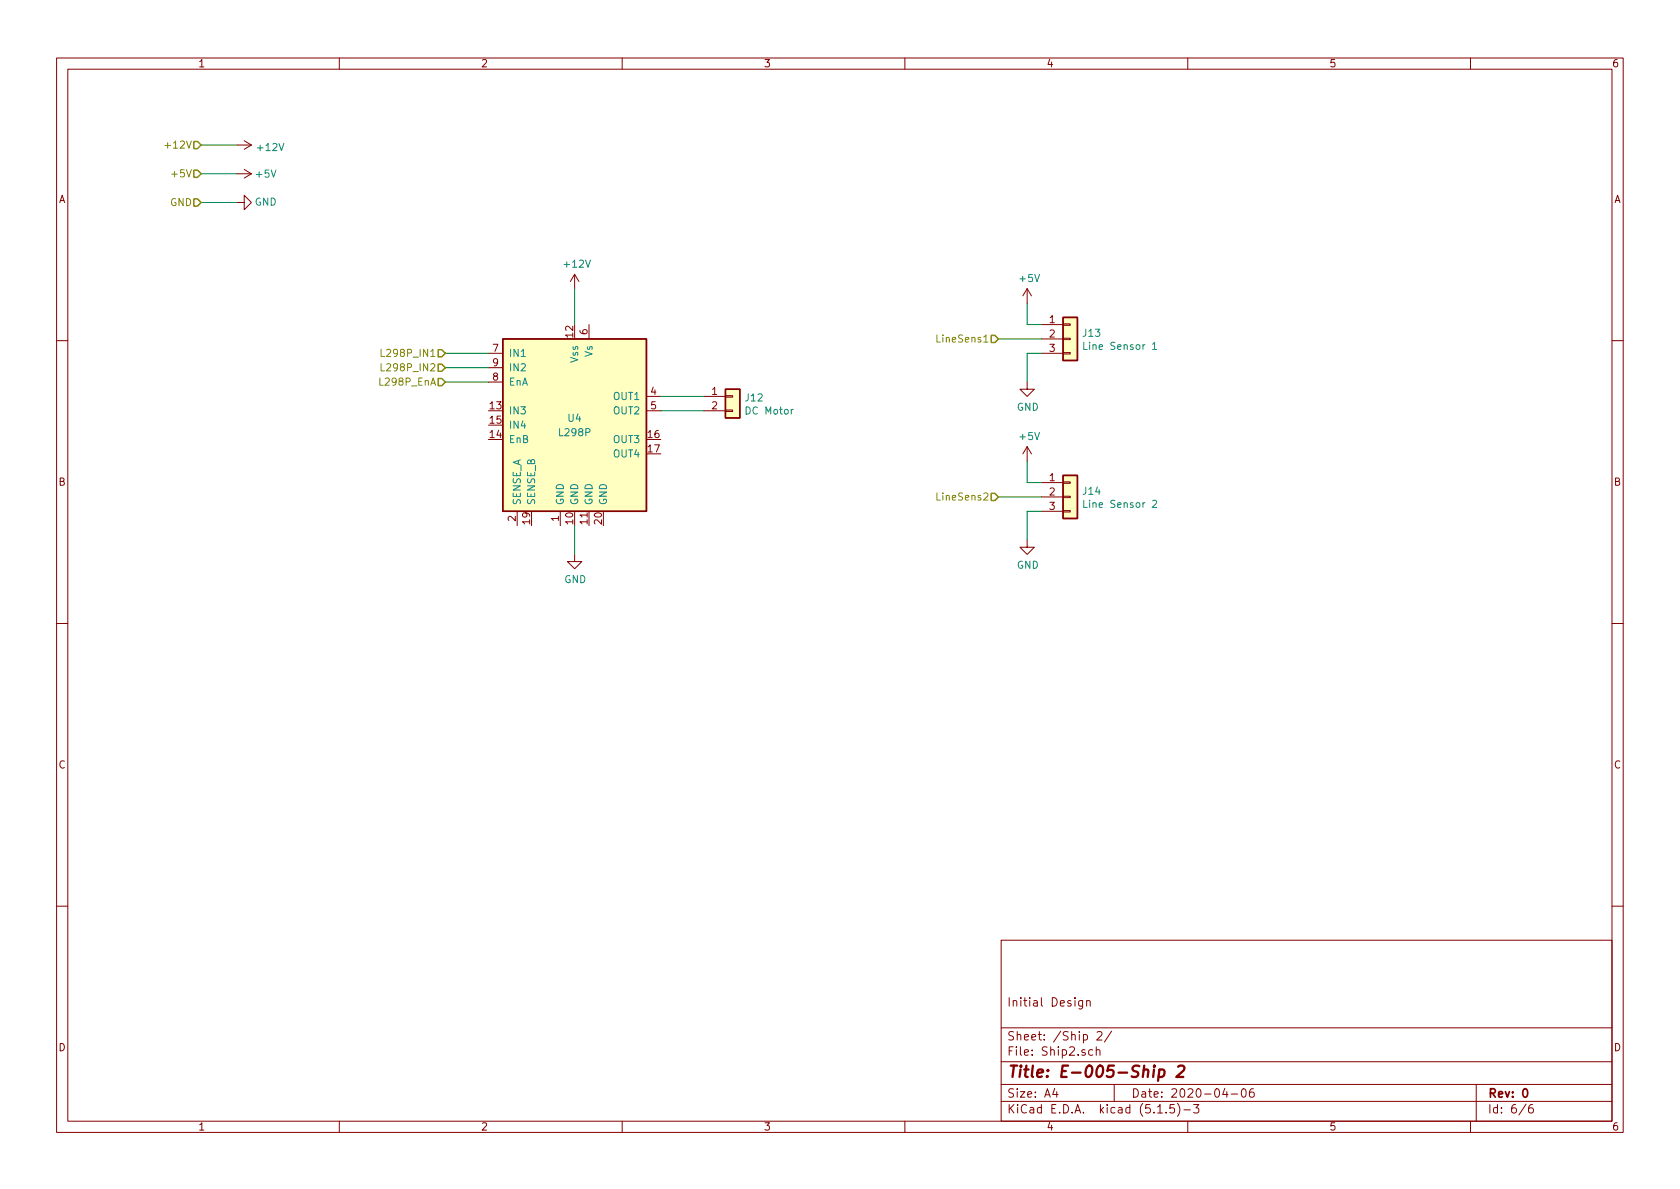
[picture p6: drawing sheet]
EESchema Schematic File Version 4
EELAYER 30 0
EELAYER END
$Descr A4 11693 8268
encoding utf-8
Sheet 6 6
Title "E-005-Ship 2"
Date "2020-04-06"
Rev "0"
Comp ""
Comment1 "Initial Design"
Comment2 ""
Comment3 ""
Comment4 ""
$EndDescr
$Comp
L Connector_Generic:Conn_01x03 J?
U 1 1
P 7450 2350
AR Path="/5E93AA9C/5E8EFF63" Ref="J?"  Part="1" 
AR Path="/5E8A342F/5E8EFF63" Ref="J13"  Part="1" 
F 0 "J13" H 7530 2392 50  0000 L CNN
F 1 "Line Sensor 1" H 7530 2301 50  0000 L CNN
F 2 "" H 7450 2350 50  0001 C CNN
F 3 "~" H 7450 2350 50  0001 C CNN
	1    7450 2350
	1    0    0    -1  
$EndComp
$Comp
L power:GND #PWR?
U 1 1
P 7150 2650
AR Path="/5E93AA9C/5E8EFF69" Ref="#PWR?"  Part="1" 
AR Path="/5E8A342F/5E8EFF69" Ref="#PWR060"  Part="1" 
F 0 "#PWR060" H 7150 2400 50  0001 C CNN
F 1 "GND" H 7155 2477 50  0000 C CNN
F 2 "" H 7150 2650 50  0001 C CNN
F 3 "" H 7150 2650 50  0001 C CNN
	1    7150 2650
	1    0    0    -1  
$EndComp
Wire Wire Line
	7250 2450 7150 2450
Wire Wire Line
	7150 2450 7150 2650
Wire Wire Line
	7250 2350 6950 2350
Text HLabel 6950 2350 0    50   Input ~ 0
LineSens1
$Comp
L power:+5V #PWR?
U 1 1
P 7150 2100
AR Path="/5E93AA9C/5E8EFF73" Ref="#PWR?"  Part="1" 
AR Path="/5E8A342F/5E8EFF73" Ref="#PWR059"  Part="1" 
F 0 "#PWR059" H 7150 1950 50  0001 C CNN
F 1 "+5V" H 7165 2273 50  0000 C CNN
F 2 "" H 7150 2100 50  0001 C CNN
F 3 "" H 7150 2100 50  0001 C CNN
	1    7150 2100
	1    0    0    -1  
$EndComp
Wire Wire Line
	7150 2100 7150 2250
Wire Wire Line
	7150 2250 7250 2250
$Comp
L Connector_Generic:Conn_01x03 J?
U 1 1
P 7450 3450
AR Path="/5E93AA9C/5E8F029E" Ref="J?"  Part="1" 
AR Path="/5E8A342F/5E8F029E" Ref="J14"  Part="1" 
F 0 "J14" H 7530 3492 50  0000 L CNN
F 1 "Line Sensor 2" H 7530 3401 50  0000 L CNN
F 2 "" H 7450 3450 50  0001 C CNN
F 3 "~" H 7450 3450 50  0001 C CNN
	1    7450 3450
	1    0    0    -1  
$EndComp
$Comp
L power:GND #PWR?
U 1 1
P 7150 3750
AR Path="/5E93AA9C/5E8F02A4" Ref="#PWR?"  Part="1" 
AR Path="/5E8A342F/5E8F02A4" Ref="#PWR062"  Part="1" 
F 0 "#PWR062" H 7150 3500 50  0001 C CNN
F 1 "GND" H 7155 3577 50  0000 C CNN
F 2 "" H 7150 3750 50  0001 C CNN
F 3 "" H 7150 3750 50  0001 C CNN
	1    7150 3750
	1    0    0    -1  
$EndComp
Wire Wire Line
	7250 3550 7150 3550
Wire Wire Line
	7150 3550 7150 3750
Wire Wire Line
	7250 3450 6950 3450
Text HLabel 6950 3450 0    50   Input ~ 0
LineSens2
$Comp
L power:+5V #PWR?
U 1 1
P 7150 3200
AR Path="/5E93AA9C/5E8F02AE" Ref="#PWR?"  Part="1" 
AR Path="/5E8A342F/5E8F02AE" Ref="#PWR061"  Part="1" 
F 0 "#PWR061" H 7150 3050 50  0001 C CNN
F 1 "+5V" H 7165 3373 50  0000 C CNN
F 2 "" H 7150 3200 50  0001 C CNN
F 3 "" H 7150 3200 50  0001 C CNN
	1    7150 3200
	1    0    0    -1  
$EndComp
Wire Wire Line
	7150 3200 7150 3350
Wire Wire Line
	7150 3350 7250 3350
$Comp
L Driver_Motor:L298P U?
U 1 1
P 4000 2950
AR Path="/5E8A288E/5E8F873B" Ref="U?"  Part="1" 
AR Path="/5E8A3142/5E8F873B" Ref="U?"  Part="1" 
AR Path="/5E8A342F/5E8F873B" Ref="U4"  Part="1" 
F 0 "U4" H 4000 3000 50  0000 C CNN
F 1 "L298P" H 4000 2900 50  0000 C CNN
F 2 "" H 4150 3200 50  0001 C CNN
F 3 "http://www.st.com/st-web-ui/static/active/en/resource/technical/document/datasheet/CD00000240.pdf" H 4150 3200 50  0001 C CNN
	1    4000 2950
	1    0    0    -1  
$EndComp
Wire Wire Line
	4000 2250 4000 2000
$Comp
L power:+12V #PWR?
U 1 1
P 4000 2000
AR Path="/5E8A288E/5E8F8742" Ref="#PWR?"  Part="1" 
AR Path="/5E8A3142/5E8F8742" Ref="#PWR?"  Part="1" 
AR Path="/5E8A342F/5E8F8742" Ref="#PWR057"  Part="1" 
F 0 "#PWR057" H 4000 1850 50  0001 C CNN
F 1 "+12V" H 4015 2173 50  0000 C CNN
F 2 "" H 4000 2000 50  0001 C CNN
F 3 "" H 4000 2000 50  0001 C CNN
	1    4000 2000
	1    0    0    -1  
$EndComp
Wire Wire Line
	4000 3650 4000 3850
$Comp
L power:GND #PWR?
U 1 1
P 4000 3850
AR Path="/5E8A288E/5E8F8749" Ref="#PWR?"  Part="1" 
AR Path="/5E8A3142/5E8F8749" Ref="#PWR?"  Part="1" 
AR Path="/5E8A342F/5E8F8749" Ref="#PWR058"  Part="1" 
F 0 "#PWR058" H 4000 3600 50  0001 C CNN
F 1 "GND" H 4005 3677 50  0000 C CNN
F 2 "" H 4000 3850 50  0001 C CNN
F 3 "" H 4000 3850 50  0001 C CNN
	1    4000 3850
	1    0    0    -1  
$EndComp
Wire Wire Line
	4600 2750 4900 2750
Wire Wire Line
	4600 2850 4900 2850
Text HLabel 3100 2450 0    50   Input ~ 0
L298P_IN1
Text HLabel 3100 2550 0    50   Input ~ 0
L298P_IN2
Text HLabel 3100 2650 0    50   Input ~ 0
L298P_EnA
Wire Wire Line
	3400 2450 3100 2450
Wire Wire Line
	3100 2550 3400 2550
Wire Wire Line
	3400 2650 3100 2650
$Comp
L Connector_Generic:Conn_01x02 J?
U 1 1
P 5100 2750
AR Path="/5E8A3142/5E8F8758" Ref="J?"  Part="1" 
AR Path="/5E8A342F/5E8F8758" Ref="J12"  Part="1" 
F 0 "J12" H 5180 2742 50  0000 L CNN
F 1 "DC Motor" H 5180 2651 50  0000 L CNN
F 2 "" H 5100 2750 50  0001 C CNN
F 3 "~" H 5100 2750 50  0001 C CNN
	1    5100 2750
	1    0    0    -1  
$EndComp
$Comp
L power:GND #PWR?
U 1 1
P 1650 1400
AR Path="/5E93AA9C/5E8F875E" Ref="#PWR?"  Part="1" 
AR Path="/5E8A288E/5E8F875E" Ref="#PWR?"  Part="1" 
AR Path="/5E8A3142/5E8F875E" Ref="#PWR?"  Part="1" 
AR Path="/5E8A342F/5E8F875E" Ref="#PWR056"  Part="1" 
F 0 "#PWR056" H 1650 1150 50  0001 C CNN
F 1 "GND" V 1650 1200 50  0000 C CNN
F 2 "" H 1650 1400 50  0001 C CNN
F 3 "" H 1650 1400 50  0001 C CNN
	1    1650 1400
	0    -1   -1   0   
$EndComp
Text HLabel 1400 1400 0    50   Input ~ 0
GND
Wire Wire Line
	1400 1400 1650 1400
$Comp
L power:+12V #PWR?
U 1 1
P 1650 1000
AR Path="/5E8A288E/5E8F8766" Ref="#PWR?"  Part="1" 
AR Path="/5E8A3142/5E8F8766" Ref="#PWR?"  Part="1" 
AR Path="/5E8A342F/5E8F8766" Ref="#PWR054"  Part="1" 
F 0 "#PWR054" H 1650 850 50  0001 C CNN
F 1 "+12V" V 1665 1128 50  0000 L CNN
F 2 "" H 1650 1000 50  0001 C CNN
F 3 "" H 1650 1000 50  0001 C CNN
	1    1650 1000
	0    1    1    0   
$EndComp
Text HLabel 1400 1000 0    50   Input ~ 0
+12V
Wire Wire Line
	1400 1000 1650 1000
$Comp
L power:+5V #PWR?
U 1 1
P 1650 1200
AR Path="/5E93AA9C/5E8F876E" Ref="#PWR?"  Part="1" 
AR Path="/5E8A342F/5E8F876E" Ref="#PWR055"  Part="1" 
F 0 "#PWR055" H 1650 1050 50  0001 C CNN
F 1 "+5V" V 1650 1400 50  0000 C CNN
F 2 "" H 1650 1200 50  0001 C CNN
F 3 "" H 1650 1200 50  0001 C CNN
	1    1650 1200
	0    1    1    0   
$EndComp
Text HLabel 1400 1200 0    50   Input ~ 0
+5V
Wire Wire Line
	1400 1200 1650 1200
$EndSCHEMATC
